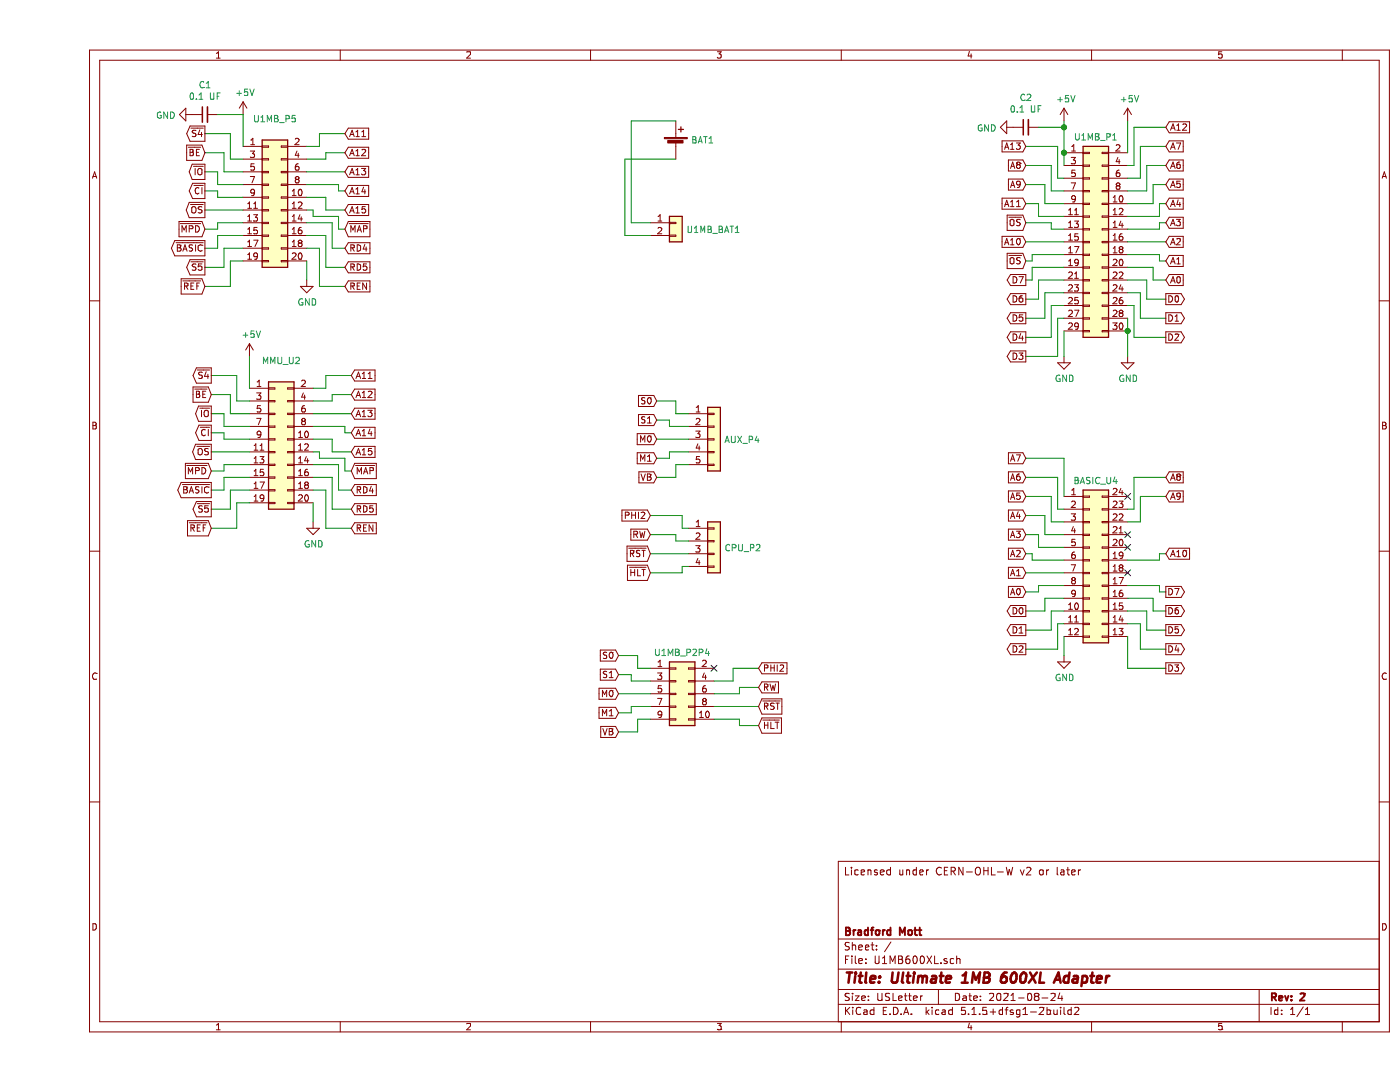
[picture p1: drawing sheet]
EESchema Schematic File Version 4
EELAYER 30 0
EELAYER END
$Descr USLetter 11000 8500
encoding utf-8
Sheet 1 1
Title "Ultimate 1MB 600XL Adapter"
Date "2021-08-24"
Rev "2"
Comp "Bradford Mott"
Comment1 ""
Comment2 ""
Comment3 ""
Comment4 "Licensed under CERN-OHL-W v2 or later"
$EndDescr
$Comp
L Device:Battery_Cell BAT1
U 1 1
P 5000 1150
F 0 "BAT1" H 5118 1200 50  0000 L CNN
F 1 "Battery_Cell" H 5118 1200 50  0001 L CNN
F 2 "Battery:BatteryHolder_Keystone_1060_1x2032" H 5118 1109 50  0001 L CNN
F 3 "~" V 5000 1210 50  0001 C CNN
	1    5000 1150
	1    0    0    -1  
$EndComp
$Comp
L Connector_Generic:Conn_01x02 U1MB_BAT1
U 1 1
P 5000 1750
F 0 "U1MB_BAT1" H 5080 1696 50  0000 L CNN
F 1 "Conn_01x02" H 5080 1651 50  0001 L CNN
F 2 "Connector_PinHeader_2.54mm:PinHeader_1x02_P2.54mm_Horizontal" H 5000 1750 50  0001 C CNN
F 3 "~" H 5000 1750 50  0001 C CNN
	1    5000 1750
	1    0    0    -1  
$EndComp
Wire Wire Line
	5000 950  4650 950 
Wire Wire Line
	4650 950  4650 1750
Wire Wire Line
	4650 1750 4800 1750
Wire Wire Line
	5000 1250 4600 1250
Wire Wire Line
	4600 1250 4600 1850
Wire Wire Line
	4600 1850 4800 1850
Text GLabel 2400 1050 2    50   Input ~ 0
A11
Text GLabel 2400 1200 2    50   Input ~ 0
A12
Text GLabel 2400 1350 2    50   Input ~ 0
A13
Text GLabel 2400 1500 2    50   Input ~ 0
A14
Text GLabel 2400 1650 2    50   Input ~ 0
A15
Text GLabel 2400 1950 2    50   Input ~ 0
RD4
Text GLabel 2400 2100 2    50   Input ~ 0
RD5
Text GLabel 2400 2250 2    50   Input ~ 0
REN
Text GLabel 2400 1800 2    50   Input ~ 0
~MAP
Text GLabel 1300 1800 0    50   Input ~ 0
~MPD
Text GLabel 1300 2250 0    50   Input ~ 0
~REF
Text GLabel 1300 2100 0    50   Output ~ 0
~S5
Text GLabel 1300 1950 0    50   Output ~ 0
~BASIC
Text GLabel 1300 1650 0    50   Output ~ 0
~OS
Text GLabel 1300 1500 0    50   Output ~ 0
~CI
Text GLabel 1300 1350 0    50   Output ~ 0
~IO
Text GLabel 1300 1200 0    50   Input ~ 0
~BE
Text GLabel 1300 1050 0    50   Output ~ 0
~S4
Wire Wire Line
	1300 1050 1500 1050
Wire Wire Line
	1500 1050 1500 1250
Wire Wire Line
	1500 1250 1600 1250
Wire Wire Line
	1300 1200 1450 1200
Wire Wire Line
	1450 1200 1450 1350
Wire Wire Line
	1450 1350 1600 1350
Wire Wire Line
	1300 1350 1400 1350
Wire Wire Line
	1400 1350 1400 1450
Wire Wire Line
	1400 1450 1600 1450
Wire Wire Line
	1300 1500 1400 1500
Wire Wire Line
	1400 1500 1400 1550
Wire Wire Line
	1400 1550 1600 1550
Wire Wire Line
	1300 1650 1600 1650
Wire Wire Line
	1300 1800 1400 1800
Wire Wire Line
	1400 1800 1400 1750
Wire Wire Line
	1400 1750 1600 1750
Wire Wire Line
	1300 1950 1400 1950
Wire Wire Line
	1400 1950 1400 1850
Wire Wire Line
	1400 1850 1600 1850
Wire Wire Line
	1300 2100 1450 2100
Wire Wire Line
	1450 2100 1450 1950
Wire Wire Line
	1450 1950 1600 1950
Wire Wire Line
	1300 2250 1500 2250
Wire Wire Line
	1500 2250 1500 2050
Wire Wire Line
	1500 2050 1600 2050
$Comp
L power:GND #PWR0101
U 1 1
P 2100 2200
F 0 "#PWR0101" H 2100 1950 50  0001 C CNN
F 1 "GND" H 2105 2027 50  0000 C CNN
F 2 "" H 2100 2200 50  0001 C CNN
F 3 "" H 2100 2200 50  0001 C CNN
	1    2100 2200
	1    0    0    -1  
$EndComp
Wire Wire Line
	2100 2050 2100 2200
$Comp
L power:+5V #PWR0102
U 1 1
P 1600 900
F 0 "#PWR0102" H 1600 750 50  0001 C CNN
F 1 "+5V" H 1615 1073 50  0000 C CNN
F 2 "" H 1600 900 50  0001 C CNN
F 3 "" H 1600 900 50  0001 C CNN
	1    1600 900 
	1    0    0    -1  
$EndComp
$Comp
L Connector_Generic:Conn_02x10_Odd_Even U1MB_P5
U 1 1
P 1800 1550
F 0 "U1MB_P5" H 1850 2167 50  0000 C CNN
F 1 "Conn_02x10_Odd_Even" H 1850 2076 50  0001 C CNN
F 2 "Connector_PinSocket_2.54mm:PinSocket_2x10_P2.54mm_Vertical" H 1800 1550 50  0001 C CNN
F 3 "~" H 1800 1550 50  0001 C CNN
	1    1800 1550
	1    0    0    -1  
$EndComp
Wire Wire Line
	1600 1150 1600 900 
Wire Wire Line
	2400 1050 2200 1050
Wire Wire Line
	2200 1050 2200 1150
Wire Wire Line
	2200 1150 2100 1150
Wire Wire Line
	2400 1200 2250 1200
Wire Wire Line
	2250 1200 2250 1250
Wire Wire Line
	2250 1250 2100 1250
Wire Wire Line
	2400 1350 2100 1350
Wire Wire Line
	2400 1500 2350 1500
Wire Wire Line
	2350 1500 2350 1450
Wire Wire Line
	2350 1450 2100 1450
Wire Wire Line
	2400 2250 2200 2250
Wire Wire Line
	2200 2250 2200 1950
Wire Wire Line
	2200 1950 2100 1950
Wire Wire Line
	2400 2100 2250 2100
Wire Wire Line
	2250 2100 2250 1850
Wire Wire Line
	2250 1850 2100 1850
Wire Wire Line
	2400 1950 2300 1950
Wire Wire Line
	2300 1950 2300 1750
Wire Wire Line
	2300 1750 2100 1750
Wire Wire Line
	2400 1800 2350 1800
Wire Wire Line
	2350 1800 2350 1700
Wire Wire Line
	2350 1700 2150 1700
Wire Wire Line
	2150 1700 2150 1650
Wire Wire Line
	2150 1650 2100 1650
Wire Wire Line
	2400 1650 2250 1650
Wire Wire Line
	2250 1550 2100 1550
Wire Wire Line
	2250 1550 2250 1650
Text GLabel 1350 3700 0    50   Input ~ 0
~MPD
Text GLabel 1350 4150 0    50   Input ~ 0
~REF
Text GLabel 1350 4000 0    50   Output ~ 0
~S5
Text GLabel 1350 3850 0    50   Output ~ 0
~BASIC
Text GLabel 1350 3550 0    50   Output ~ 0
~OS
Text GLabel 1350 3400 0    50   Output ~ 0
~CI
Text GLabel 1350 3250 0    50   Output ~ 0
~IO
Text GLabel 1350 3100 0    50   Input ~ 0
~BE
Text GLabel 1350 2950 0    50   Output ~ 0
~S4
Wire Wire Line
	1350 2950 1550 2950
Wire Wire Line
	1550 2950 1550 3150
Wire Wire Line
	1550 3150 1650 3150
Wire Wire Line
	1350 3100 1500 3100
Wire Wire Line
	1500 3100 1500 3250
Wire Wire Line
	1500 3250 1650 3250
Wire Wire Line
	1350 3250 1450 3250
Wire Wire Line
	1450 3250 1450 3350
Wire Wire Line
	1450 3350 1650 3350
Wire Wire Line
	1350 3400 1450 3400
Wire Wire Line
	1450 3400 1450 3450
Wire Wire Line
	1450 3450 1650 3450
Wire Wire Line
	1350 3550 1650 3550
Wire Wire Line
	1350 3700 1450 3700
Wire Wire Line
	1450 3700 1450 3650
Wire Wire Line
	1450 3650 1650 3650
Wire Wire Line
	1350 3850 1450 3850
Wire Wire Line
	1450 3850 1450 3750
Wire Wire Line
	1450 3750 1650 3750
Wire Wire Line
	1350 4000 1500 4000
Wire Wire Line
	1500 4000 1500 3850
Wire Wire Line
	1500 3850 1650 3850
Wire Wire Line
	1350 4150 1550 4150
Wire Wire Line
	1550 4150 1550 3950
Wire Wire Line
	1550 3950 1650 3950
$Comp
L power:+5V #PWR0103
U 1 1
P 1650 2800
F 0 "#PWR0103" H 1650 2650 50  0001 C CNN
F 1 "+5V" H 1665 2973 50  0000 C CNN
F 2 "" H 1650 2800 50  0001 C CNN
F 3 "" H 1650 2800 50  0001 C CNN
	1    1650 2800
	1    0    0    -1  
$EndComp
Wire Wire Line
	1650 3050 1650 2800
Text GLabel 2450 2950 2    50   Input ~ 0
A11
Text GLabel 2450 3100 2    50   Input ~ 0
A12
Text GLabel 2450 3250 2    50   Input ~ 0
A13
Text GLabel 2450 3400 2    50   Input ~ 0
A14
Text GLabel 2450 3550 2    50   Input ~ 0
A15
Text GLabel 2450 3850 2    50   Input ~ 0
RD4
Text GLabel 2450 4000 2    50   Input ~ 0
RD5
Text GLabel 2450 4150 2    50   Input ~ 0
REN
Text GLabel 2450 3700 2    50   Input ~ 0
~MAP
$Comp
L power:GND #PWR0104
U 1 1
P 2150 4100
F 0 "#PWR0104" H 2150 3850 50  0001 C CNN
F 1 "GND" H 2155 3927 50  0000 C CNN
F 2 "" H 2150 4100 50  0001 C CNN
F 3 "" H 2150 4100 50  0001 C CNN
	1    2150 4100
	1    0    0    -1  
$EndComp
Wire Wire Line
	2150 3950 2150 4100
Wire Wire Line
	2450 2950 2250 2950
Wire Wire Line
	2250 2950 2250 3050
Wire Wire Line
	2250 3050 2150 3050
Wire Wire Line
	2450 3100 2300 3100
Wire Wire Line
	2300 3100 2300 3150
Wire Wire Line
	2300 3150 2150 3150
Wire Wire Line
	2450 3250 2150 3250
Wire Wire Line
	2450 3400 2400 3400
Wire Wire Line
	2400 3400 2400 3350
Wire Wire Line
	2400 3350 2150 3350
Wire Wire Line
	2450 4150 2250 4150
Wire Wire Line
	2250 4150 2250 3850
Wire Wire Line
	2250 3850 2150 3850
Wire Wire Line
	2450 4000 2300 4000
Wire Wire Line
	2300 4000 2300 3750
Wire Wire Line
	2300 3750 2150 3750
Wire Wire Line
	2450 3850 2350 3850
Wire Wire Line
	2350 3850 2350 3650
Wire Wire Line
	2350 3650 2150 3650
Wire Wire Line
	2450 3700 2400 3700
Wire Wire Line
	2400 3700 2400 3600
Wire Wire Line
	2400 3600 2200 3600
Wire Wire Line
	2200 3600 2200 3550
Wire Wire Line
	2200 3550 2150 3550
Wire Wire Line
	2450 3550 2300 3550
Wire Wire Line
	2300 3450 2150 3450
Wire Wire Line
	2300 3450 2300 3550
$Comp
L power:GND #PWR0105
U 1 1
P 8550 2800
F 0 "#PWR0105" H 8550 2550 50  0001 C CNN
F 1 "GND" H 8555 2627 50  0000 C CNN
F 2 "" H 8550 2800 50  0001 C CNN
F 3 "" H 8550 2800 50  0001 C CNN
	1    8550 2800
	1    0    0    -1  
$EndComp
Text GLabel 7750 1150 0    50   Input ~ 0
A13
Text GLabel 7750 1300 0    50   Input ~ 0
A8
Text GLabel 7750 1450 0    50   Input ~ 0
A9
Text GLabel 7750 1600 0    50   Input ~ 0
A11
Text GLabel 7750 1750 0    50   Input ~ 0
~OS
Text GLabel 7750 1900 0    50   Input ~ 0
A10
Text GLabel 7750 2050 0    50   Input ~ 0
~OS
Text GLabel 7750 2200 0    50   Output ~ 0
D7
Text GLabel 7750 2350 0    50   Output ~ 0
D6
Text GLabel 7750 2500 0    50   Output ~ 0
D5
Text GLabel 7750 2650 0    50   Output ~ 0
D4
Text GLabel 7750 2800 0    50   Output ~ 0
D3
$Comp
L power:+5V #PWR0106
U 1 1
P 8050 950
F 0 "#PWR0106" H 8050 800 50  0001 C CNN
F 1 "+5V" H 8065 1123 50  0000 C CNN
F 2 "" H 8050 950 50  0001 C CNN
F 3 "" H 8050 950 50  0001 C CNN
	1    8050 950 
	1    0    0    -1  
$EndComp
Text GLabel 8850 2650 2    50   Output ~ 0
D2
Text GLabel 8850 2500 2    50   Output ~ 0
D1
Text GLabel 8850 2350 2    50   Output ~ 0
D0
Text GLabel 8850 2200 2    50   Input ~ 0
A0
Text GLabel 8850 2050 2    50   Input ~ 0
A1
Text GLabel 8850 1900 2    50   Input ~ 0
A2
Text GLabel 8850 1750 2    50   Input ~ 0
A3
Text GLabel 8850 1600 2    50   Input ~ 0
A4
Text GLabel 8850 1450 2    50   Input ~ 0
A5
Text GLabel 8850 1300 2    50   Input ~ 0
A6
Text GLabel 8850 1000 2    50   Input ~ 0
A12
Text GLabel 8850 1150 2    50   Input ~ 0
A7
Wire Wire Line
	8550 1300 8600 1300
Wire Wire Line
	8600 1300 8600 1000
Wire Wire Line
	8600 1000 8850 1000
Wire Wire Line
	8550 1400 8650 1400
Wire Wire Line
	8650 1400 8650 1150
Wire Wire Line
	8650 1150 8850 1150
Wire Wire Line
	8550 1500 8700 1500
Wire Wire Line
	8700 1500 8700 1300
Wire Wire Line
	8700 1300 8850 1300
Wire Wire Line
	8550 1600 8750 1600
Wire Wire Line
	8750 1600 8750 1450
Wire Wire Line
	8750 1450 8850 1450
Wire Wire Line
	8550 1700 8800 1700
Wire Wire Line
	8800 1700 8800 1600
Wire Wire Line
	8800 1600 8850 1600
Wire Wire Line
	8550 1800 8800 1800
Wire Wire Line
	8800 1800 8800 1750
Wire Wire Line
	8800 1750 8850 1750
Wire Wire Line
	8550 1900 8850 1900
Wire Wire Line
	8550 2000 8800 2000
Wire Wire Line
	8800 2000 8800 2050
Wire Wire Line
	8800 2050 8850 2050
Wire Wire Line
	8750 2100 8750 2200
Wire Wire Line
	8750 2200 8850 2200
Wire Wire Line
	8550 2200 8700 2200
Wire Wire Line
	8700 2200 8700 2350
Wire Wire Line
	8700 2350 8850 2350
Wire Wire Line
	8550 2300 8650 2300
Wire Wire Line
	8650 2300 8650 2500
Wire Wire Line
	8650 2500 8850 2500
Wire Wire Line
	8550 2400 8600 2400
Wire Wire Line
	8600 2400 8600 2650
Wire Wire Line
	8600 2650 8850 2650
Wire Wire Line
	8550 2600 8550 2800
Wire Wire Line
	8550 2500 8550 2600
Connection ~ 8550 2600
Wire Wire Line
	8050 1300 8050 1200
Connection ~ 8050 1200
$Comp
L Connector_Generic:Conn_02x15_Odd_Even U1MB_P1
U 1 1
P 8250 1900
F 0 "U1MB_P1" H 8300 2725 50  0000 C CNN
F 1 "Conn_02x15_Counter_Clockwise" H 8300 2816 50  0001 C CNN
F 2 "Connector_PinSocket_2.54mm:PinSocket_2x15_P2.54mm_Vertical" H 8300 2725 50  0001 C CNN
F 3 "~" H 8250 1900 50  0001 C CNN
	1    8250 1900
	1    0    0    -1  
$EndComp
$Comp
L power:GND #PWR0107
U 1 1
P 8050 2800
F 0 "#PWR0107" H 8050 2550 50  0001 C CNN
F 1 "GND" H 8055 2627 50  0000 C CNN
F 2 "" H 8050 2800 50  0001 C CNN
F 3 "" H 8050 2800 50  0001 C CNN
	1    8050 2800
	1    0    0    -1  
$EndComp
Wire Wire Line
	8050 2600 8050 2800
Wire Wire Line
	8050 1400 8000 1400
Wire Wire Line
	8000 1400 8000 1150
Wire Wire Line
	8000 1150 7750 1150
Wire Wire Line
	8050 1500 7950 1500
Wire Wire Line
	7950 1500 7950 1300
Wire Wire Line
	7950 1300 7750 1300
Wire Wire Line
	8050 1600 7900 1600
Wire Wire Line
	7900 1600 7900 1450
Wire Wire Line
	7900 1450 7750 1450
Wire Wire Line
	8050 1700 7850 1700
Wire Wire Line
	7850 1700 7850 1600
Wire Wire Line
	7850 1600 7750 1600
Wire Wire Line
	8050 1800 7950 1800
Wire Wire Line
	7950 1800 7950 1750
Wire Wire Line
	7950 1750 7750 1750
Wire Wire Line
	8050 1900 7750 1900
Wire Wire Line
	8050 2000 7800 2000
Wire Wire Line
	7800 2000 7800 2050
Wire Wire Line
	7800 2050 7750 2050
Wire Wire Line
	8050 2100 7800 2100
Wire Wire Line
	7800 2100 7800 2200
Wire Wire Line
	7800 2200 7750 2200
Wire Wire Line
	8050 2200 7850 2200
Wire Wire Line
	7850 2200 7850 2350
Wire Wire Line
	7850 2350 7750 2350
Wire Wire Line
	8050 2300 7900 2300
Wire Wire Line
	7900 2300 7900 2500
Wire Wire Line
	7900 2500 7750 2500
Wire Wire Line
	8050 2400 7950 2400
Wire Wire Line
	7950 2400 7950 2650
Wire Wire Line
	7950 2650 7750 2650
Wire Wire Line
	8050 2500 8000 2500
Wire Wire Line
	8000 2500 8000 2800
Wire Wire Line
	8000 2800 7750 2800
$Comp
L power:+5V #PWR0108
U 1 1
P 8550 950
F 0 "#PWR0108" H 8550 800 50  0001 C CNN
F 1 "+5V" H 8565 1123 50  0000 C CNN
F 2 "" H 8550 950 50  0001 C CNN
F 3 "" H 8550 950 50  0001 C CNN
	1    8550 950 
	1    0    0    -1  
$EndComp
Wire Wire Line
	8550 1200 8550 950 
$Comp
L Connector_Generic:Conn_02x12_Counter_Clockwise BASIC_U4
U 1 1
P 8250 4400
F 0 "BASIC_U4" H 8300 5025 50  0000 C CNN
F 1 "Conn_02x12_Counter_Clockwise" H 8300 5026 50  0001 C CNN
F 2 "Project Specific:DIP-24_W15.24mm-Notch" H 8250 4400 50  0001 C CNN
F 3 "~" H 8250 4400 50  0001 C CNN
	1    8250 4400
	1    0    0    -1  
$EndComp
Text GLabel 7750 5100 0    50   Output ~ 0
D2
Text GLabel 7750 4950 0    50   Output ~ 0
D1
Text GLabel 7750 4800 0    50   Output ~ 0
D0
Text GLabel 7750 4650 0    50   Input ~ 0
A0
Text GLabel 7750 4500 0    50   Input ~ 0
A1
Text GLabel 7750 4350 0    50   Input ~ 0
A2
Text GLabel 7750 4200 0    50   Input ~ 0
A3
Text GLabel 7750 4050 0    50   Input ~ 0
A4
Text GLabel 7750 3900 0    50   Input ~ 0
A5
Text GLabel 7750 3750 0    50   Input ~ 0
A6
Text GLabel 7750 3600 0    50   Input ~ 0
A7
$Comp
L power:GND #PWR0109
U 1 1
P 8050 5150
F 0 "#PWR0109" H 8050 4900 50  0001 C CNN
F 1 "GND" H 8055 4977 50  0000 C CNN
F 2 "" H 8050 5150 50  0001 C CNN
F 3 "" H 8050 5150 50  0001 C CNN
	1    8050 5150
	1    0    0    -1  
$EndComp
Wire Wire Line
	8050 5000 8050 5150
Wire Wire Line
	8050 4900 8000 4900
Wire Wire Line
	8000 4900 8000 5100
Wire Wire Line
	8000 5100 7750 5100
Wire Wire Line
	8050 4800 7950 4800
Wire Wire Line
	7950 4800 7950 4950
Wire Wire Line
	7950 4950 7750 4950
Wire Wire Line
	8050 4700 7900 4700
Wire Wire Line
	7900 4700 7900 4800
Wire Wire Line
	7900 4800 7750 4800
Wire Wire Line
	8050 4600 7850 4600
Wire Wire Line
	7850 4600 7850 4650
Wire Wire Line
	7850 4650 7750 4650
Wire Wire Line
	8050 4500 7750 4500
Wire Wire Line
	8050 4400 7800 4400
Wire Wire Line
	7800 4400 7800 4350
Wire Wire Line
	7800 4350 7750 4350
Wire Wire Line
	8050 4300 7850 4300
Wire Wire Line
	7850 4300 7850 4200
Wire Wire Line
	7850 4200 7750 4200
Wire Wire Line
	8050 4200 7900 4200
Wire Wire Line
	7900 4200 7900 4050
Wire Wire Line
	7900 4050 7750 4050
Wire Wire Line
	8050 4100 7950 4100
Wire Wire Line
	7950 4100 7950 3900
Wire Wire Line
	7950 3900 7750 3900
Wire Wire Line
	8050 4000 8000 4000
Wire Wire Line
	8000 4000 8000 3750
Wire Wire Line
	8000 3750 7750 3750
Wire Wire Line
	8050 3900 8050 3600
Wire Wire Line
	8050 3600 7750 3600
Text GLabel 8850 3750 2    50   Input ~ 0
A8
Text GLabel 8850 3900 2    50   Input ~ 0
A9
Text GLabel 8850 4350 2    50   Input ~ 0
A10
Text GLabel 8850 4650 2    50   Output ~ 0
D7
Text GLabel 8850 4800 2    50   Output ~ 0
D6
Text GLabel 8850 4950 2    50   Output ~ 0
D5
Text GLabel 8850 5100 2    50   Output ~ 0
D4
Text GLabel 8850 5250 2    50   Output ~ 0
D3
Wire Wire Line
	8550 4000 8600 4000
Wire Wire Line
	8600 4000 8600 3750
Wire Wire Line
	8600 3750 8850 3750
Wire Wire Line
	8550 4100 8650 4100
Wire Wire Line
	8650 4100 8650 3900
Wire Wire Line
	8650 3900 8850 3900
Wire Wire Line
	8550 4400 8800 4400
Wire Wire Line
	8800 4400 8800 4350
Wire Wire Line
	8800 4350 8850 4350
Wire Wire Line
	8550 4600 8800 4600
Wire Wire Line
	8800 4600 8800 4650
Wire Wire Line
	8800 4650 8850 4650
Wire Wire Line
	8550 4700 8750 4700
Wire Wire Line
	8750 4700 8750 4800
Wire Wire Line
	8750 4800 8850 4800
Wire Wire Line
	8550 4800 8700 4800
Wire Wire Line
	8700 4800 8700 4950
Wire Wire Line
	8700 4950 8850 4950
Wire Wire Line
	8550 4900 8650 4900
Wire Wire Line
	8650 4900 8650 5100
Wire Wire Line
	8650 5100 8850 5100
Wire Wire Line
	8550 5000 8550 5250
Wire Wire Line
	8550 5250 8850 5250
$Comp
L Connector_Generic:Conn_02x10_Odd_Even MMU_U2
U 1 1
P 1850 3450
F 0 "MMU_U2" H 1900 4067 50  0000 C CNN
F 1 "Conn_02x10_Odd_Even" H 1900 3976 50  0001 C CNN
F 2 "Connector_IDC:IDC-Header_2x10_P2.54mm_Horizontal" H 1850 3450 50  0001 C CNN
F 3 "~" H 1850 3450 50  0001 C CNN
	1    1850 3450
	1    0    0    -1  
$EndComp
Wire Wire Line
	8550 2100 8750 2100
NoConn ~ 8550 3900
NoConn ~ 8550 4200
NoConn ~ 8550 4300
NoConn ~ 8550 4500
NoConn ~ -200 4250
NoConn ~ -2150 2100
$Comp
L Device:C_Small C2
U 1 1
P 7750 1000
F 0 "C2" V 7979 1000 50  0000 C CNN
F 1 "0.1 UF" V 7888 1000 50  0000 C CNN
F 2 "Capacitor_SMD:C_0603_1608Metric" H 7750 1000 50  0001 C CNN
F 3 "~" H 7750 1000 50  0001 C CNN
	1    7750 1000
	0    -1   -1   0   
$EndComp
$Comp
L power:GND #PWR0110
U 1 1
P 7650 1000
F 0 "#PWR0110" H 7650 750 50  0001 C CNN
F 1 "GND" V 7655 872 50  0000 R CNN
F 2 "" H 7650 1000 50  0001 C CNN
F 3 "" H 7650 1000 50  0001 C CNN
	1    7650 1000
	0    1    1    0   
$EndComp
Wire Wire Line
	8050 950  8050 1000
Wire Wire Line
	7850 1000 8050 1000
$Comp
L Device:C_Small C1
U 1 1
P 1300 900
F 0 "C1" V 1529 900 50  0000 C CNN
F 1 "0.1 UF" V 1438 900 50  0000 C CNN
F 2 "Capacitor_SMD:C_0603_1608Metric" H 1300 900 50  0001 C CNN
F 3 "~" H 1300 900 50  0001 C CNN
	1    1300 900 
	0    -1   -1   0   
$EndComp
$Comp
L power:GND #PWR0111
U 1 1
P 1200 900
F 0 "#PWR0111" H 1200 650 50  0001 C CNN
F 1 "GND" V 1205 772 50  0000 R CNN
F 2 "" H 1200 900 50  0001 C CNN
F 3 "" H 1200 900 50  0001 C CNN
	1    1200 900 
	0    1    1    0   
$EndComp
Wire Wire Line
	1400 900  1600 900 
Connection ~ 8050 1000
Wire Wire Line
	8050 1000 8050 1200
Wire Wire Line
	5000 3650 5100 3650
Wire Wire Line
	5000 3750 5000 3650
Wire Wire Line
	4850 3750 5000 3750
Wire Wire Line
	4950 3550 5100 3550
Wire Wire Line
	4950 3600 4950 3550
Wire Wire Line
	4850 3600 4950 3600
Wire Wire Line
	5100 3450 4850 3450
Wire Wire Line
	4950 3350 5100 3350
Wire Wire Line
	4950 3300 4950 3350
Wire Wire Line
	4850 3300 4950 3300
Wire Wire Line
	5000 3250 5100 3250
Wire Wire Line
	5000 3150 4850 3150
Wire Wire Line
	5000 3250 5000 3150
Text GLabel 4850 3750 0    50   Input ~ 0
VB
Text GLabel 4850 3600 0    50   Input ~ 0
M1
Text GLabel 4850 3450 0    50   Input ~ 0
M0
Text GLabel 4850 3300 0    50   Input ~ 0
S1
Text GLabel 4850 3150 0    50   Input ~ 0
S0
$Comp
L Connector_Generic:Conn_01x05 AUX_P4
U 1 1
P 5300 3450
F 0 "AUX_P4" H 5380 3446 50  0000 L CNN
F 1 "Conn_01x05" H 5380 3401 50  0001 L CNN
F 2 "Connector_PinHeader_2.54mm:PinHeader_1x05_P2.54mm_Horizontal" H 5300 3450 50  0001 C CNN
F 3 "~" H 5300 3450 50  0001 C CNN
	1    5300 3450
	1    0    0    -1  
$EndComp
Wire Wire Line
	5050 4500 4800 4500
Wire Wire Line
	5050 4450 5050 4500
Wire Wire Line
	5100 4450 5050 4450
Wire Wire Line
	5100 4350 4800 4350
Wire Wire Line
	5000 4200 4800 4200
Wire Wire Line
	5000 4250 5000 4200
Wire Wire Line
	5100 4250 5000 4250
Wire Wire Line
	5050 4050 4800 4050
Wire Wire Line
	5050 4150 5050 4050
Wire Wire Line
	5100 4150 5050 4150
Text GLabel 4800 4500 0    50   Input ~ 0
~HLT
Text GLabel 4800 4350 0    50   Input ~ 0
~RST
Text GLabel 4800 4200 0    50   Input ~ 0
RW
$Comp
L Connector_Generic:Conn_01x04 CPU_P2
U 1 1
P 5300 4250
F 0 "CPU_P2" H 5380 4196 50  0000 L CNN
F 1 "Conn_01x04" H 5380 4196 50  0001 L CNN
F 2 "Connector_PinHeader_2.54mm:PinHeader_1x04_P2.54mm_Horizontal" H 5380 4105 50  0001 L CNN
F 3 "~" H 5300 4250 50  0001 C CNN
	1    5300 4250
	1    0    0    -1  
$EndComp
NoConn ~ 5300 5250
Wire Wire Line
	4700 5650 4800 5650
Wire Wire Line
	4700 5750 4700 5650
Wire Wire Line
	4550 5750 4700 5750
Wire Wire Line
	4650 5550 4800 5550
Wire Wire Line
	4650 5600 4650 5550
Wire Wire Line
	4550 5600 4650 5600
Wire Wire Line
	4800 5450 4550 5450
Wire Wire Line
	4650 5350 4800 5350
Wire Wire Line
	4650 5300 4650 5350
Wire Wire Line
	4550 5300 4650 5300
Wire Wire Line
	4700 5250 4800 5250
Wire Wire Line
	4700 5150 4550 5150
Wire Wire Line
	4700 5250 4700 5150
Text GLabel 4550 5750 0    50   Input ~ 0
VB
Text GLabel 4550 5600 0    50   Input ~ 0
M1
Text GLabel 4550 5450 0    50   Input ~ 0
M0
Text GLabel 4550 5300 0    50   Input ~ 0
S1
Text GLabel 4550 5150 0    50   Input ~ 0
S0
Wire Wire Line
	5500 5650 5300 5650
Wire Wire Line
	5500 5700 5500 5650
Wire Wire Line
	5650 5700 5500 5700
Wire Wire Line
	5450 5350 5300 5350
Wire Wire Line
	5450 5250 5450 5350
Wire Wire Line
	5650 5250 5450 5250
Wire Wire Line
	5500 5450 5300 5450
Wire Wire Line
	5500 5400 5500 5450
Wire Wire Line
	5650 5400 5500 5400
Wire Wire Line
	5650 5550 5300 5550
Text GLabel 5650 5700 2    50   Input ~ 0
~HLT
Text GLabel 5650 5550 2    50   Input ~ 0
~RST
Text GLabel 5650 5400 2    50   Input ~ 0
RW
Text GLabel 5650 5250 2    50   Input ~ 0
PHI2
$Comp
L Connector_Generic:Conn_02x05_Odd_Even U1MB_P2P4
U 1 1
P 5000 5450
F 0 "U1MB_P2P4" H 5050 5775 50  0000 C CNN
F 1 "Conn_02x05_Row_Letter_First" H 5050 5776 50  0001 C CNN
F 2 "Connector_PinSocket_2.54mm:PinSocket_2x05_P2.54mm_Vertical" H 5000 5450 50  0001 C CNN
F 3 "~" H 5000 5450 50  0001 C CNN
	1    5000 5450
	1    0    0    -1  
$EndComp
Text GLabel 4800 4050 0    50   Input ~ 0
PHI2
$EndSCHEMATC
